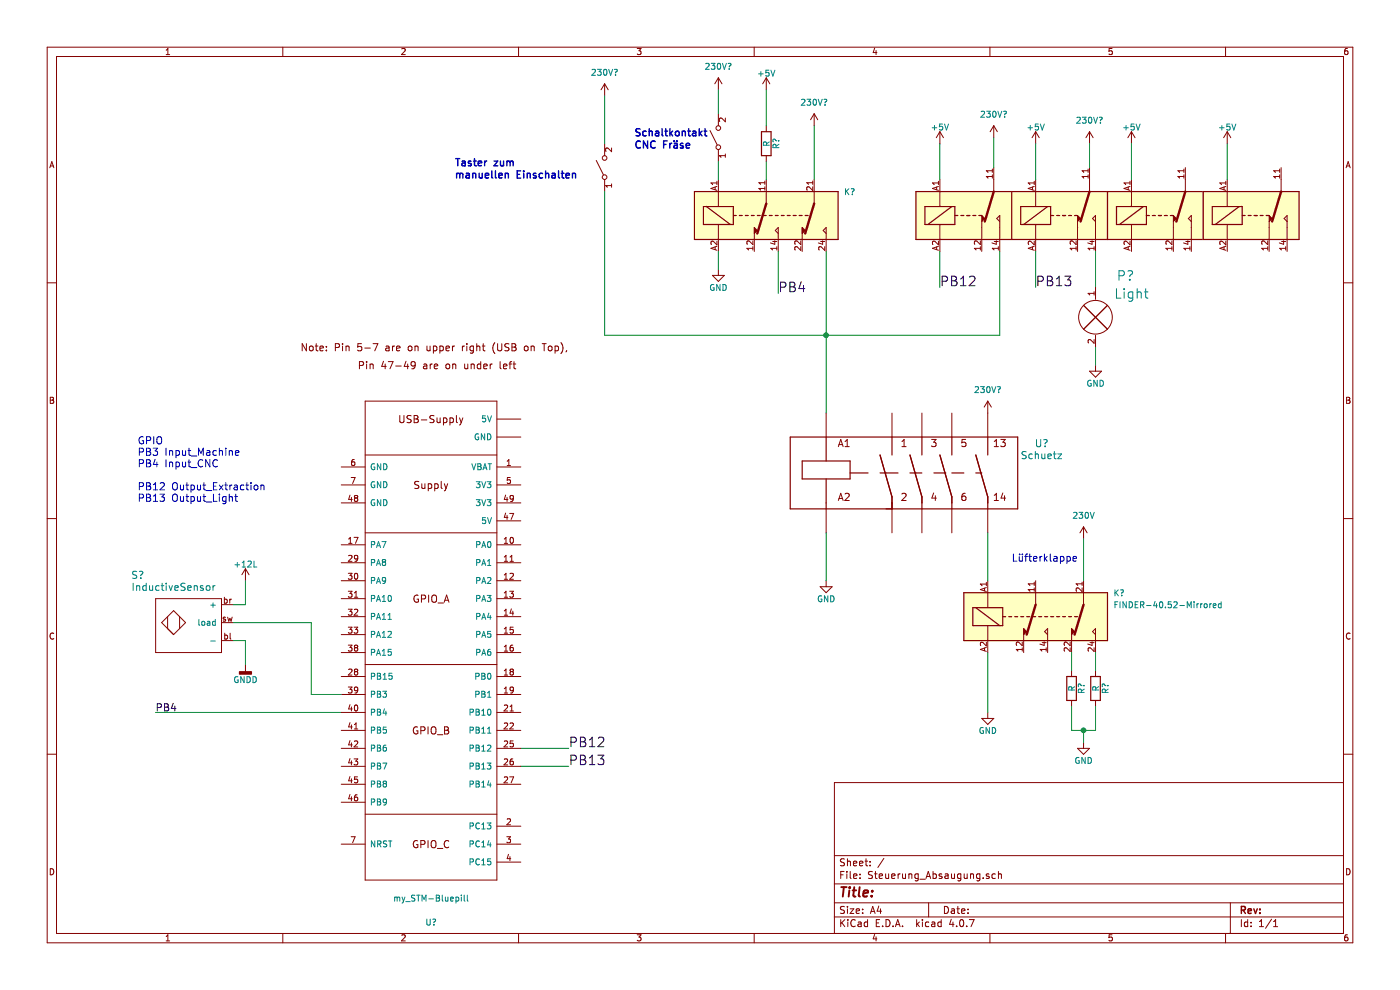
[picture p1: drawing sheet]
EESchema Schematic File Version 2
LIBS:power
LIBS:device
LIBS:switches
LIBS:relays
LIBS:motors
LIBS:transistors
LIBS:conn
LIBS:linear
LIBS:regul
LIBS:74xx
LIBS:cmos4000
LIBS:adc-dac
LIBS:memory
LIBS:xilinx
LIBS:microcontrollers
LIBS:dsp
LIBS:microchip
LIBS:analog_switches
LIBS:motorola
LIBS:texas
LIBS:intel
LIBS:audio
LIBS:interface
LIBS:digital-audio
LIBS:philips
LIBS:display
LIBS:cypress
LIBS:siliconi
LIBS:opto
LIBS:atmel
LIBS:contrib
LIBS:valves
LIBS:my_Arduino-Nano
LIBS:Steuerung_Absaugung-cache
EELAYER 25 0
EELAYER END
$Descr A4 11693 8268
encoding utf-8
Sheet 1 1
Title ""
Date ""
Rev ""
Comp ""
Comment1 ""
Comment2 ""
Comment3 ""
Comment4 ""
$EndDescr
$Comp
L SW_DPST_x2 SW?
U 1 1
P 6000 1150
F 0 "SW?" H 6000 1275 50  0001 C CNN
F 1 "SW_DPST_x2" H 6000 1050 50  0001 C CNN
F 2 "" H 6000 1150 50  0001 C CNN
F 3 "" H 6000 1150 50  0001 C CNN
	1    6000 1150
	0    -1   -1   0   
$EndComp
$Comp
L R R?
U 1 1
P 9150 5750
F 0 "R?" V 9230 5750 50  0000 C CNN
F 1 "R" V 9150 5750 50  0000 C CNN
F 2 "" V 9080 5750 50  0001 C CNN
F 3 "" H 9150 5750 50  0001 C CNN
	1    9150 5750
	1    0    0    -1  
$EndComp
$Comp
L R R?
U 1 1
P 8950 5750
F 0 "R?" V 9030 5750 50  0000 C CNN
F 1 "R" V 8950 5750 50  0000 C CNN
F 2 "" V 8880 5750 50  0001 C CNN
F 3 "" H 8950 5750 50  0001 C CNN
	1    8950 5750
	1    0    0    -1  
$EndComp
$Comp
L +5V #PWR?
U 1 1
P 7850 1200
F 0 "#PWR?" H 7850 1050 50  0001 C CNN
F 1 "+5V" H 7850 1340 50  0000 C CNN
F 2 "" H 7850 1200 50  0001 C CNN
F 3 "" H 7850 1200 50  0001 C CNN
	1    7850 1200
	1    0    0    -1  
$EndComp
$Comp
L +5V #PWR?
U 1 1
P 8650 1200
F 0 "#PWR?" H 8650 1050 50  0001 C CNN
F 1 "+5V" H 8650 1340 50  0000 C CNN
F 2 "" H 8650 1200 50  0001 C CNN
F 3 "" H 8650 1200 50  0001 C CNN
	1    8650 1200
	1    0    0    -1  
$EndComp
$Comp
L +5V #PWR?
U 1 1
P 9450 1200
F 0 "#PWR?" H 9450 1050 50  0001 C CNN
F 1 "+5V" H 9450 1340 50  0000 C CNN
F 2 "" H 9450 1200 50  0001 C CNN
F 3 "" H 9450 1200 50  0001 C CNN
	1    9450 1200
	1    0    0    -1  
$EndComp
$Comp
L +5V #PWR?
U 1 1
P 10250 1200
F 0 "#PWR?" H 10250 1050 50  0001 C CNN
F 1 "+5V" H 10250 1340 50  0000 C CNN
F 2 "" H 10250 1200 50  0001 C CNN
F 3 "" H 10250 1200 50  0001 C CNN
	1    10250 1200
	1    0    0    -1  
$EndComp
Text Label 7850 2400 0    79   ~ 0
PB12
Text Label 4750 6250 0    79   ~ 0
PB12
$Comp
L +12L 230V
U 1 1
P 9050 4500
F 0 "230V" H 9050 4697 50  0000 C CNN
F 1 "+12L" H 9050 4640 50  0001 C CNN
F 2 "" H 9050 4500 50  0001 C CNN
F 3 "" H 9050 4500 50  0001 C CNN
	1    9050 4500
	1    0    0    -1  
$EndComp
$Comp
L GND #PWR?
U 1 1
P 9050 6200
F 0 "#PWR?" H 9050 5950 50  0001 C CNN
F 1 "GND" H 9050 6050 50  0000 C CNN
F 2 "" H 9050 6200 50  0001 C CNN
F 3 "" H 9050 6200 50  0001 C CNN
	1    9050 6200
	1    0    0    -1  
$EndComp
$Comp
L +12L 230V?
U 1 1
P 6800 1050
F 0 "230V?" H 6800 1247 50  0000 C CNN
F 1 "+12L" H 6800 1190 50  0001 C CNN
F 2 "" H 6800 1050 50  0001 C CNN
F 3 "" H 6800 1050 50  0001 C CNN
	1    6800 1050
	1    0    0    -1  
$EndComp
$Comp
L +12L 230V?
U 1 1
P 6000 750
F 0 "230V?" H 6000 947 50  0000 C CNN
F 1 "+12L" H 6000 890 50  0001 C CNN
F 2 "" H 6000 750 50  0001 C CNN
F 3 "" H 6000 750 50  0001 C CNN
	1    6000 750 
	1    0    0    -1  
$EndComp
$Comp
L GND #PWR?
U 1 1
P 6000 2250
F 0 "#PWR?" H 6000 2000 50  0001 C CNN
F 1 "GND" H 6000 2100 50  0000 C CNN
F 2 "" H 6000 2250 50  0001 C CNN
F 3 "" H 6000 2250 50  0001 C CNN
	1    6000 2250
	1    0    0    -1  
$EndComp
Text Label 6500 2450 0    79   ~ 0
PB4
Text Notes 5300 1250 0    60   ~ 12
Schaltkontakt \nCNC Fräse
Text Notes 8450 4700 0    60   ~ 0
Lüfterklappe\n
$Comp
L +12L 230V?
U 1 1
P 8300 1150
F 0 "230V?" H 8300 1347 50  0000 C CNN
F 1 "+12L" H 8300 1290 50  0001 C CNN
F 2 "" H 8300 1150 50  0001 C CNN
F 3 "" H 8300 1150 50  0001 C CNN
	1    8300 1150
	1    0    0    -1  
$EndComp
$Comp
L GND #PWR?
U 1 1
P 8250 5950
F 0 "#PWR?" H 8250 5700 50  0001 C CNN
F 1 "GND" H 8250 5800 50  0000 C CNN
F 2 "" H 8250 5950 50  0001 C CNN
F 3 "" H 8250 5950 50  0001 C CNN
	1    8250 5950
	1    0    0    -1  
$EndComp
$Comp
L Schuetz U?
U 1 1
P 7200 3900
F 0 "U?" H 8700 4100 60  0000 C CNN
F 1 "Schuetz" H 8700 4000 60  0000 C CNN
F 2 "" H 8700 4000 60  0001 C CNN
F 3 "" H 8700 4000 60  0001 C CNN
	1    7200 3900
	1    0    0    -1  
$EndComp
$Comp
L FINDER-32.21-x000-Mirrored K?
U 1 1
P 8050 1800
F 0 "K?" H 8500 1950 50  0001 L CNN
F 1 "FINDER-32.21-x000-Mirrored" H 8500 1850 50  0001 L CNN
F 2 "Relays_THT:Relay_SPST_Finder_32.21-x300" H 9320 1770 50  0001 C CNN
F 3 "" H 8050 1800 50  0001 C CNN
	1    8050 1800
	1    0    0    -1  
$EndComp
$Comp
L FINDER-32.21-x000-Mirrored K?
U 1 1
P 8850 1800
F 0 "K?" H 9300 1950 50  0001 L CNN
F 1 "FINDER-32.21-x000-Mirrored" H 9300 1850 50  0001 L CNN
F 2 "Relays_THT:Relay_SPST_Finder_32.21-x300" H 10120 1770 50  0001 C CNN
F 3 "" H 8850 1800 50  0001 C CNN
	1    8850 1800
	1    0    0    -1  
$EndComp
$Comp
L FINDER-32.21-x000-Mirrored K?
U 1 1
P 9650 1800
F 0 "K?" H 10100 1950 50  0001 L CNN
F 1 "FINDER-32.21-x000-Mirrored" H 10100 1850 50  0001 L CNN
F 2 "Relays_THT:Relay_SPST_Finder_32.21-x300" H 10920 1770 50  0001 C CNN
F 3 "" H 9650 1800 50  0001 C CNN
	1    9650 1800
	1    0    0    -1  
$EndComp
$Comp
L FINDER-32.21-x000-Mirrored K?
U 1 1
P 10450 1800
F 0 "K?" H 10900 1950 50  0001 L CNN
F 1 "FINDER-32.21-x000-Mirrored" H 10900 1850 50  0001 L CNN
F 2 "Relays_THT:Relay_SPST_Finder_32.21-x300" H 11720 1770 50  0001 C CNN
F 3 "" H 10450 1800 50  0001 C CNN
	1    10450 1800
	1    0    0    -1  
$EndComp
$Comp
L FINDER-40.52-Mirrored K?
U 1 1
P 6200 1900
F 0 "K?" H 7050 2200 50  0000 L CNN
F 1 "FINDER-40.52-Mirrored" H 7050 2100 50  0001 L CNN
F 2 "Relays_THT:Relay_DPDT_Finder_40.52" H 7750 2030 50  0001 C CNN
F 3 "" H 6200 2000 50  0001 C CNN
	1    6200 1900
	1    0    0    -1  
$EndComp
$Comp
L FINDER-40.52-Mirrored K?
U 1 1
P 8450 5250
F 0 "K?" H 9300 5550 50  0000 L CNN
F 1 "FINDER-40.52-Mirrored" H 9300 5450 50  0000 L CNN
F 2 "Relays_THT:Relay_DPDT_Finder_40.52" H 10000 5380 50  0001 C CNN
F 3 "" H 8450 5350 50  0001 C CNN
	1    8450 5250
	1    0    0    -1  
$EndComp
$Comp
L GND #PWR?
U 1 1
P 6900 4850
F 0 "#PWR?" H 6900 4600 50  0001 C CNN
F 1 "GND" H 6900 4700 50  0000 C CNN
F 2 "" H 6900 4850 50  0001 C CNN
F 3 "" H 6900 4850 50  0001 C CNN
	1    6900 4850
	1    0    0    -1  
$EndComp
$Comp
L SW_DPST_x2 SW?
U 1 1
P 5050 1400
F 0 "SW?" H 5050 1525 50  0001 C CNN
F 1 "SW_DPST_x2" H 5050 1300 50  0001 C CNN
F 2 "" H 5050 1400 50  0001 C CNN
F 3 "" H 5050 1400 50  0001 C CNN
	1    5050 1400
	0    -1   -1   0   
$EndComp
$Comp
L +12L 230V?
U 1 1
P 5050 800
F 0 "230V?" H 5050 997 50  0000 C CNN
F 1 "+12L" H 5050 940 50  0001 C CNN
F 2 "" H 5050 800 50  0001 C CNN
F 3 "" H 5050 800 50  0001 C CNN
	1    5050 800 
	1    0    0    -1  
$EndComp
Text Notes 3800 1500 0    60   ~ 12
Taster zum\nmanuellen Einschalten
$Comp
L InductiveSensor S?
U 1 1
P 1500 5200
F 0 "S?" H 1150 5600 60  0000 C CNN
F 1 "InductiveSensor" H 1450 5500 60  0000 C CNN
F 2 "" H 1450 5500 60  0001 C CNN
F 3 "" H 1450 5500 60  0001 C CNN
	1    1500 5200
	1    0    0    -1  
$EndComp
$Comp
L +12L #PWR?
U 1 1
P 2050 4850
F 0 "#PWR?" H 2050 4700 50  0001 C CNN
F 1 "+12L" H 2050 4990 50  0000 C CNN
F 2 "" H 2050 4850 50  0001 C CNN
F 3 "" H 2050 4850 50  0001 C CNN
	1    2050 4850
	1    0    0    -1  
$EndComp
$Comp
L GNDD #PWR?
U 1 1
P 2050 5550
F 0 "#PWR?" H 2050 5300 50  0001 C CNN
F 1 "GNDD" H 2050 5425 50  0000 C CNN
F 2 "" H 2050 5550 50  0001 C CNN
F 3 "" H 2050 5550 50  0001 C CNN
	1    2050 5550
	1    0    0    -1  
$EndComp
$Comp
L +12L 230V?
U 1 1
P 9100 1200
F 0 "230V?" H 9100 1397 50  0000 C CNN
F 1 "+12L" H 9100 1340 50  0001 C CNN
F 2 "" H 9100 1200 50  0001 C CNN
F 3 "" H 9100 1200 50  0001 C CNN
	1    9100 1200
	1    0    0    -1  
$EndComp
Wire Wire Line
	7850 1500 7850 1200
Wire Wire Line
	8650 1500 8650 1200
Wire Wire Line
	9450 1500 9450 1200
Wire Wire Line
	10250 1500 10250 1200
Wire Wire Line
	7850 2100 7850 2400
Wire Wire Line
	4750 6250 4350 6250
Wire Wire Line
	9050 4500 9050 4850
Wire Wire Line
	9050 6100 9050 6200
Connection ~ 9050 6100
Wire Wire Line
	6000 1500 6000 1350
Wire Wire Line
	6000 950  6000 750 
Wire Wire Line
	6000 2100 6000 2250
Wire Wire Line
	6500 2100 6500 2450
Wire Wire Line
	1300 5950 2850 5950
Wire Wire Line
	9100 1200 9100 1400
Wire Wire Line
	8250 5450 8250 5950
Wire Wire Line
	6800 1500 6800 1050
Wire Wire Line
	8950 5600 8950 5450
Wire Wire Line
	9150 5600 9150 5450
Wire Wire Line
	8950 6100 9050 6100
Wire Wire Line
	9050 6100 9150 6100
Wire Wire Line
	8950 6100 8950 5900
Wire Wire Line
	9150 6100 9150 5900
Wire Wire Line
	6900 4850 6900 4450
Wire Wire Line
	5050 2800 6900 2800
Wire Wire Line
	6900 2800 8350 2800
Wire Wire Line
	5050 800  5050 1200
Wire Wire Line
	5050 2800 5050 1600
Wire Wire Line
	2050 5550 2050 5350
Wire Wire Line
	2050 5350 1950 5350
Wire Wire Line
	1950 5050 2050 5050
Wire Wire Line
	2050 5050 2050 4850
Wire Wire Line
	6900 2100 6900 2800
Wire Wire Line
	6900 2800 6900 3450
Connection ~ 6900 2800
Wire Wire Line
	8300 1150 8300 1400
Wire Wire Line
	8650 2100 8650 2400
Text Label 8650 2400 0    79   ~ 0
PB13
Wire Wire Line
	9150 2100 9150 2400
$Comp
L Light P?
U 1 1
P 9150 2650
F 0 "P?" H 9400 3000 79  0000 C CNN
F 1 "Light" H 9450 2850 79  0000 C CNN
F 2 "" H 9350 3000 79  0001 C CNN
F 3 "" H 9350 3000 79  0001 C CNN
	1    9150 2650
	1    0    0    -1  
$EndComp
$Comp
L GND #PWR?
U 1 1
P 9150 3050
F 0 "#PWR?" H 9150 2800 50  0001 C CNN
F 1 "GND" H 9150 2900 50  0000 C CNN
F 2 "" H 9150 3050 50  0001 C CNN
F 3 "" H 9150 3050 50  0001 C CNN
	1    9150 3050
	1    0    0    -1  
$EndComp
Wire Wire Line
	9150 2900 9150 3050
Wire Wire Line
	4750 6400 4350 6400
Text Label 4750 6400 0    79   ~ 0
PB13
Wire Wire Line
	8250 4850 8250 4450
Wire Wire Line
	8350 2800 8350 2100
Text Notes 1150 4200 0    60   ~ 0
GPIO\nPB3 Input_Machine\nPB4 Input_CNC\n\nPB12 Output_Extraction\nPB13 Output_Light
$Comp
L R R?
U 1 1
P 6400 1200
F 0 "R?" V 6480 1200 50  0000 C CNN
F 1 "R" V 6400 1200 50  0000 C CNN
F 2 "" V 6330 1200 50  0001 C CNN
F 3 "" H 6400 1200 50  0001 C CNN
	1    6400 1200
	1    0    0    -1  
$EndComp
Text Label 1300 5950 0    60   ~ 0
PB4
Wire Wire Line
	2600 5800 2600 5200
Wire Wire Line
	2600 5200 1950 5200
$Comp
L +5V #PWR?
U 1 1
P 6400 750
F 0 "#PWR?" H 6400 600 50  0001 C CNN
F 1 "+5V" H 6400 890 50  0000 C CNN
F 2 "" H 6400 750 50  0001 C CNN
F 3 "" H 6400 750 50  0001 C CNN
	1    6400 750 
	1    0    0    -1  
$EndComp
Wire Wire Line
	6400 1050 6400 750 
Wire Wire Line
	6400 1500 6400 1350
$Comp
L my_STM-Bluepill U?
U 1 1
P 3600 5550
F 0 "U?" H 3600 3400 50  0000 C CNN
F 1 "my_STM-Bluepill" H 3600 3600 50  0000 C CNN
F 2 "MODULE" H 3600 3500 50  0001 C CNN
F 3 "DOCUMENTATION" H 3600 3500 50  0001 C CNN
	1    3600 5550
	1    0    0    -1  
$EndComp
Wire Wire Line
	2850 5800 2600 5800
$Comp
L +12L 230V?
U 1 1
P 8250 3450
F 0 "230V?" H 8250 3647 50  0000 C CNN
F 1 "+12L" H 8250 3590 50  0001 C CNN
F 2 "" H 8250 3450 50  0001 C CNN
F 3 "" H 8250 3450 50  0001 C CNN
	1    8250 3450
	1    0    0    -1  
$EndComp
$EndSCHEMATC
